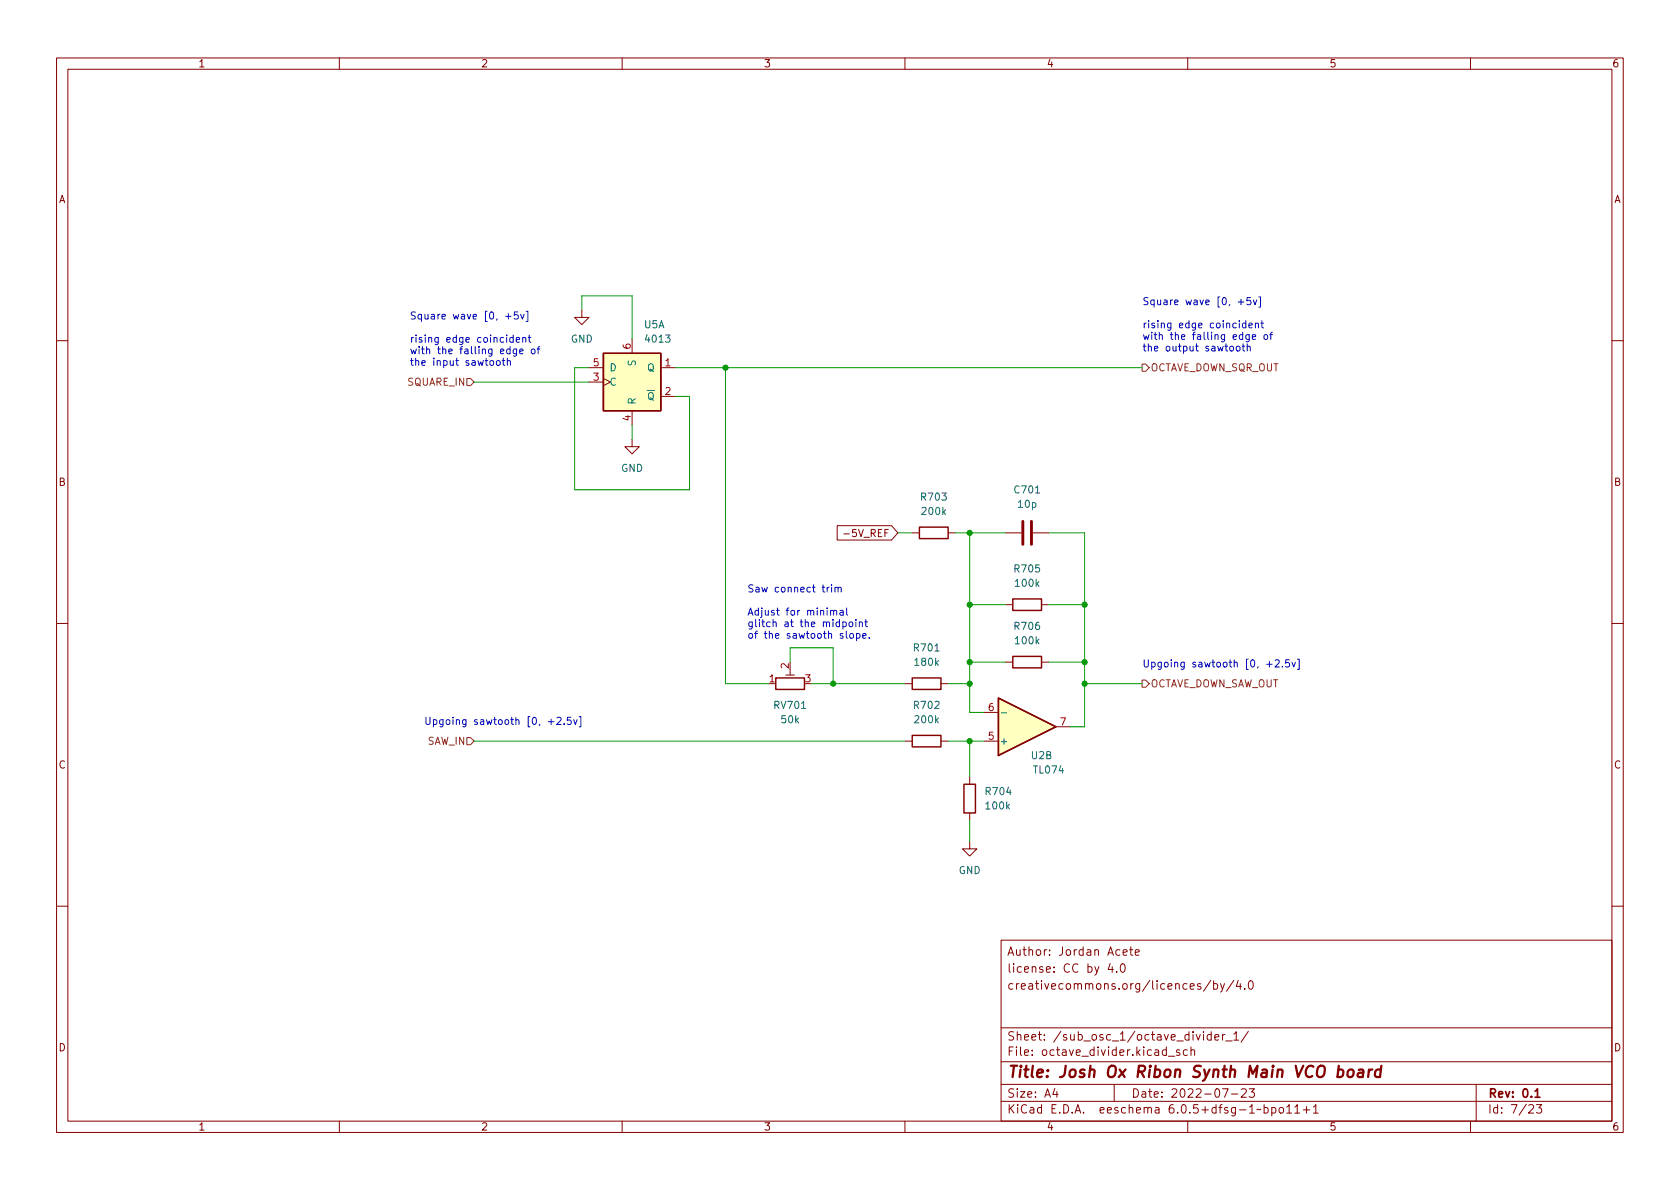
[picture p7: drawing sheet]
(kicad_sch (version 20211123) (generator eeschema)

 (paper "A4")

 (title_block
  (title "Josh Ox Ribon Synth Main VCO board")
  (date "2022-07-23")
  (rev "0.1")
  (comment 2 "creativecommons.org/licences/by/4.0")
  (comment 3 "license: CC by 4.0")
  (comment 4 "Author: Jordan Acete"))

 (lib_symbols
  (symbol "4xxx:4013" (pin_names (offset 1.016)) (in_bom yes) (on_board yes)
   (property "Reference" "U" (id 0) (at -7.62 8.89 0) (effects (font (size 1.27 1.27))))
   (property "Value" "4013" (id 1) (at -7.62 -8.89 0) (effects (font (size 1.27 1.27))))
   (property "Footprint" "" (id 2) (at 0 0 0) (effects (font (size 1.27 1.27)) hide))
   (property "Datasheet" "http://www.onsemi.com/pub/Collateral/MC14013B-D.PDF" (id 3) (at 0 0 0) (effects (font (size 1.27 1.27)) hide))
   (property "ki_locked" "" (id 4) (at 0 0 0) (effects (font (size 1.27 1.27))))
   (symbol "4013_1_1"
    (rectangle (start -5.08 5.08) (end 5.08 -5.08) (stroke (width 0.254) (type default) (color 0 0 0 0)) (fill (type background)))
    (pin output line (at 7.62 2.54 180) (length 2.54) (name "Q" (effects (font (size 1.27 1.27)))) (number "1" (effects (font (size 1.27 1.27)))))
    (pin output line (at 7.62 -2.54 180) (length 2.54) (name "~{Q}" (effects (font (size 1.27 1.27)))) (number "2" (effects (font (size 1.27 1.27)))))
    (pin input clock (at -7.62 0 0) (length 2.54) (name "C" (effects (font (size 1.27 1.27)))) (number "3" (effects (font (size 1.27 1.27)))))
    (pin input line (at 0 -7.62 90) (length 2.54) (name "R" (effects (font (size 1.27 1.27)))) (number "4" (effects (font (size 1.27 1.27)))))
    (pin input line (at -7.62 2.54 0) (length 2.54) (name "D" (effects (font (size 1.27 1.27)))) (number "5" (effects (font (size 1.27 1.27)))))
    (pin input line (at 0 7.62 270) (length 2.54) (name "S" (effects (font (size 1.27 1.27)))) (number "6" (effects (font (size 1.27 1.27))))))
   (symbol "4013_2_1"
    (rectangle (start -5.08 5.08) (end 5.08 -5.08) (stroke (width 0.254) (type default) (color 0 0 0 0)) (fill (type background)))
    (pin input line (at 0 -7.62 90) (length 2.54) (name "R" (effects (font (size 1.27 1.27)))) (number "10" (effects (font (size 1.27 1.27)))))
    (pin input clock (at -7.62 0 0) (length 2.54) (name "C" (effects (font (size 1.27 1.27)))) (number "11" (effects (font (size 1.27 1.27)))))
    (pin output line (at 7.62 -2.54 180) (length 2.54) (name "~{Q}" (effects (font (size 1.27 1.27)))) (number "12" (effects (font (size 1.27 1.27)))))
    (pin output line (at 7.62 2.54 180) (length 2.54) (name "Q" (effects (font (size 1.27 1.27)))) (number "13" (effects (font (size 1.27 1.27)))))
    (pin input line (at 0 7.62 270) (length 2.54) (name "S" (effects (font (size 1.27 1.27)))) (number "8" (effects (font (size 1.27 1.27)))))
    (pin input line (at -7.62 2.54 0) (length 2.54) (name "D" (effects (font (size 1.27 1.27)))) (number "9" (effects (font (size 1.27 1.27))))))
   (symbol "4013_3_0"
    (pin power_in line (at 0 10.16 270) (length 2.54) (name "VDD" (effects (font (size 1.27 1.27)))) (number "14" (effects (font (size 1.27 1.27)))))
    (pin power_in line (at 0 -10.16 90) (length 2.54) (name "VSS" (effects (font (size 1.27 1.27)))) (number "7" (effects (font (size 1.27 1.27))))))
   (symbol "4013_3_1"
    (rectangle (start -5.08 7.62) (end 5.08 -7.62) (stroke (width 0.254) (type default) (color 0 0 0 0)) (fill (type background)))))
  (symbol "Amplifier_Operational:TL074" (pin_names (offset 0.127)) (in_bom yes) (on_board yes)
   (property "Reference" "U" (id 0) (at 0 5.08 0) (effects (font (size 1.27 1.27)) (justify left)))
   (property "Value" "TL074" (id 1) (at 0 -5.08 0) (effects (font (size 1.27 1.27)) (justify left)))
   (property "Footprint" "" (id 2) (at -1.27 2.54 0) (effects (font (size 1.27 1.27)) hide))
   (property "Datasheet" "http://www.ti.com/lit/ds/symlink/tl071.pdf" (id 3) (at 1.27 5.08 0) (effects (font (size 1.27 1.27)) hide))
   (property "ki_locked" "" (id 4) (at 0 0 0) (effects (font (size 1.27 1.27))))
   (symbol "TL074_1_1"
    (polyline (pts (xy -5.08 5.08) (xy 5.08 0) (xy -5.08 -5.08) (xy -5.08 5.08)) (stroke (width 0.254) (type default) (color 0 0 0 0)) (fill (type background)))
    (pin output line (at 7.62 0 180) (length 2.54) (name "~" (effects (font (size 1.27 1.27)))) (number "1" (effects (font (size 1.27 1.27)))))
    (pin input line (at -7.62 -2.54 0) (length 2.54) (name "-" (effects (font (size 1.27 1.27)))) (number "2" (effects (font (size 1.27 1.27)))))
    (pin input line (at -7.62 2.54 0) (length 2.54) (name "+" (effects (font (size 1.27 1.27)))) (number "3" (effects (font (size 1.27 1.27))))))
   (symbol "TL074_2_1"
    (polyline (pts (xy -5.08 5.08) (xy 5.08 0) (xy -5.08 -5.08) (xy -5.08 5.08)) (stroke (width 0.254) (type default) (color 0 0 0 0)) (fill (type background)))
    (pin input line (at -7.62 2.54 0) (length 2.54) (name "+" (effects (font (size 1.27 1.27)))) (number "5" (effects (font (size 1.27 1.27)))))
    (pin input line (at -7.62 -2.54 0) (length 2.54) (name "-" (effects (font (size 1.27 1.27)))) (number "6" (effects (font (size 1.27 1.27)))))
    (pin output line (at 7.62 0 180) (length 2.54) (name "~" (effects (font (size 1.27 1.27)))) (number "7" (effects (font (size 1.27 1.27))))))
   (symbol "TL074_3_1"
    (polyline (pts (xy -5.08 5.08) (xy 5.08 0) (xy -5.08 -5.08) (xy -5.08 5.08)) (stroke (width 0.254) (type default) (color 0 0 0 0)) (fill (type background)))
    (pin input line (at -7.62 2.54 0) (length 2.54) (name "+" (effects (font (size 1.27 1.27)))) (number "10" (effects (font (size 1.27 1.27)))))
    (pin output line (at 7.62 0 180) (length 2.54) (name "~" (effects (font (size 1.27 1.27)))) (number "8" (effects (font (size 1.27 1.27)))))
    (pin input line (at -7.62 -2.54 0) (length 2.54) (name "-" (effects (font (size 1.27 1.27)))) (number "9" (effects (font (size 1.27 1.27))))))
   (symbol "TL074_4_1"
    (polyline (pts (xy -5.08 5.08) (xy 5.08 0) (xy -5.08 -5.08) (xy -5.08 5.08)) (stroke (width 0.254) (type default) (color 0 0 0 0)) (fill (type background)))
    (pin input line (at -7.62 2.54 0) (length 2.54) (name "+" (effects (font (size 1.27 1.27)))) (number "12" (effects (font (size 1.27 1.27)))))
    (pin input line (at -7.62 -2.54 0) (length 2.54) (name "-" (effects (font (size 1.27 1.27)))) (number "13" (effects (font (size 1.27 1.27)))))
    (pin output line (at 7.62 0 180) (length 2.54) (name "~" (effects (font (size 1.27 1.27)))) (number "14" (effects (font (size 1.27 1.27))))))
   (symbol "TL074_5_1"
    (pin power_in line (at -2.54 -7.62 90) (length 3.81) (name "V-" (effects (font (size 1.27 1.27)))) (number "11" (effects (font (size 1.27 1.27)))))
    (pin power_in line (at -2.54 7.62 270) (length 3.81) (name "V+" (effects (font (size 1.27 1.27)))) (number "4" (effects (font (size 1.27 1.27)))))))
  (symbol "Device:C" (pin_numbers hide) (pin_names (offset 0.254)) (in_bom yes) (on_board yes)
   (property "Reference" "C" (id 0) (at 0.635 2.54 0) (effects (font (size 1.27 1.27)) (justify left)))
   (property "Value" "C" (id 1) (at 0.635 -2.54 0) (effects (font (size 1.27 1.27)) (justify left)))
   (property "Footprint" "" (id 2) (at 0.9652 -3.81 0) (effects (font (size 1.27 1.27)) hide))
   (property "Datasheet" "~" (id 3) (at 0 0 0) (effects (font (size 1.27 1.27)) hide))
   (symbol "C_0_1"
    (polyline (pts (xy -2.032 -0.762) (xy 2.032 -0.762)) (stroke (width 0.508) (type default) (color 0 0 0 0)) (fill (type none)))
    (polyline (pts (xy -2.032 0.762) (xy 2.032 0.762)) (stroke (width 0.508) (type default) (color 0 0 0 0)) (fill (type none))))
   (symbol "C_1_1"
    (pin passive line (at 0 3.81 270) (length 2.794) (name "~" (effects (font (size 1.27 1.27)))) (number "1" (effects (font (size 1.27 1.27)))))
    (pin passive line (at 0 -3.81 90) (length 2.794) (name "~" (effects (font (size 1.27 1.27)))) (number "2" (effects (font (size 1.27 1.27)))))))
  (symbol "Device:R" (pin_numbers hide) (pin_names (offset 0)) (in_bom yes) (on_board yes)
   (property "Reference" "R" (id 0) (at 2.032 0 90) (effects (font (size 1.27 1.27))))
   (property "Value" "R" (id 1) (at 0 0 90) (effects (font (size 1.27 1.27))))
   (property "Footprint" "" (id 2) (at -1.778 0 90) (effects (font (size 1.27 1.27)) hide))
   (property "Datasheet" "~" (id 3) (at 0 0 0) (effects (font (size 1.27 1.27)) hide))
   (symbol "R_0_1"
    (rectangle (start -1.016 -2.54) (end 1.016 2.54) (stroke (width 0.254) (type default) (color 0 0 0 0)) (fill (type none))))
   (symbol "R_1_1"
    (pin passive line (at 0 3.81 270) (length 1.27) (name "~" (effects (font (size 1.27 1.27)))) (number "1" (effects (font (size 1.27 1.27)))))
    (pin passive line (at 0 -3.81 90) (length 1.27) (name "~" (effects (font (size 1.27 1.27)))) (number "2" (effects (font (size 1.27 1.27)))))))
  (symbol "Device:R_Potentiometer_Trim" (pin_names (offset 1.016) hide) (in_bom yes) (on_board yes)
   (property "Reference" "RV" (id 0) (at -4.445 0 90) (effects (font (size 1.27 1.27))))
   (property "Value" "R_Potentiometer_Trim" (id 1) (at -2.54 0 90) (effects (font (size 1.27 1.27))))
   (property "Footprint" "" (id 2) (at 0 0 0) (effects (font (size 1.27 1.27)) hide))
   (property "Datasheet" "~" (id 3) (at 0 0 0) (effects (font (size 1.27 1.27)) hide))
   (symbol "R_Potentiometer_Trim_0_1"
    (polyline (pts (xy 1.524 0.762) (xy 1.524 -0.762)) (stroke (width 0) (type default) (color 0 0 0 0)) (fill (type none)))
    (polyline (pts (xy 2.54 0) (xy 1.524 0)) (stroke (width 0) (type default) (color 0 0 0 0)) (fill (type none)))
    (rectangle (start 1.016 2.54) (end -1.016 -2.54) (stroke (width 0.254) (type default) (color 0 0 0 0)) (fill (type none))))
   (symbol "R_Potentiometer_Trim_1_1"
    (pin passive line (at 0 3.81 270) (length 1.27) (name "1" (effects (font (size 1.27 1.27)))) (number "1" (effects (font (size 1.27 1.27)))))
    (pin passive line (at 3.81 0 180) (length 1.27) (name "2" (effects (font (size 1.27 1.27)))) (number "2" (effects (font (size 1.27 1.27)))))
    (pin passive line (at 0 -3.81 90) (length 1.27) (name "3" (effects (font (size 1.27 1.27)))) (number "3" (effects (font (size 1.27 1.27)))))))
  (symbol "power:GND" (power) (pin_names (offset 0)) (in_bom yes) (on_board yes)
   (property "Reference" "#PWR" (id 0) (at 0 -6.35 0) (effects (font (size 1.27 1.27)) hide))
   (property "Value" "GND" (id 1) (at 0 -3.81 0) (effects (font (size 1.27 1.27))))
   (property "Footprint" "" (id 2) (at 0 0 0) (effects (font (size 1.27 1.27)) hide))
   (property "Datasheet" "" (id 3) (at 0 0 0) (effects (font (size 1.27 1.27)) hide))
   (symbol "GND_0_1"
    (polyline (pts (xy 0 0) (xy 0 -1.27) (xy 1.27 -1.27) (xy 0 -2.54) (xy -1.27 -1.27) (xy 0 -1.27)) (stroke (width 0) (type default) (color 0 0 0 0)) (fill (type none))))
   (symbol "GND_1_1"
    (pin power_in line (at 0 0 270) (length 0) hide (name "GND" (effects (font (size 1.27 1.27)))) (number "1" (effects (font (size 1.27 1.27))))))))

 (junction (at 128.27 64.77) (diameter 0) (color 0 0 0 0))
 (junction (at 191.77 120.65) (diameter 0) (color 0 0 0 0))
 (junction (at 171.45 130.81) (diameter 0) (color 0 0 0 0))
 (junction (at 191.77 116.84) (diameter 0) (color 0 0 0 0))
 (junction (at 171.45 93.98) (diameter 0) (color 0 0 0 0))
 (junction (at 171.45 120.65) (diameter 0) (color 0 0 0 0))
 (junction (at 171.45 116.84) (diameter 0) (color 0 0 0 0))
 (junction (at 147.32 120.65) (diameter 0) (color 0 0 0 0))
 (junction (at 171.45 106.68) (diameter 0) (color 0 0 0 0))
 (junction (at 191.77 106.68) (diameter 0) (color 0 0 0 0))

 (wire (pts (xy 119.38 64.77) (xy 128.27 64.77)) (stroke (width 0) (type default) (color 0 0 0 0)))
 (wire (pts (xy 111.76 74.93) (xy 111.76 77.47)) (stroke (width 0) (type default) (color 0 0 0 0)))
 (wire (pts (xy 191.77 120.65) (xy 201.93 120.65)) (stroke (width 0) (type default) (color 0 0 0 0)))
 (wire (pts (xy 128.27 64.77) (xy 201.93 64.77)) (stroke (width 0) (type default) (color 0 0 0 0)))
 (wire (pts (xy 147.32 120.65) (xy 160.02 120.65)) (stroke (width 0) (type default) (color 0 0 0 0)))
 (wire (pts (xy 102.87 52.07) (xy 102.87 54.61)) (stroke (width 0) (type default) (color 0 0 0 0)))
 (wire (pts (xy 191.77 120.65) (xy 191.77 128.27)) (stroke (width 0) (type default) (color 0 0 0 0)))
 (wire (pts (xy 168.91 93.98) (xy 171.45 93.98)) (stroke (width 0) (type default) (color 0 0 0 0)))
 (wire (pts (xy 102.87 52.07) (xy 111.76 52.07)) (stroke (width 0) (type default) (color 0 0 0 0)))
 (wire (pts (xy 135.89 120.65) (xy 128.27 120.65)) (stroke (width 0) (type default) (color 0 0 0 0)))
 (wire (pts (xy 161.29 93.98) (xy 158.75 93.98)) (stroke (width 0) (type default) (color 0 0 0 0)))
 (wire (pts (xy 119.38 69.85) (xy 121.92 69.85)) (stroke (width 0) (type default) (color 0 0 0 0)))
 (wire (pts (xy 189.23 128.27) (xy 191.77 128.27)) (stroke (width 0) (type default) (color 0 0 0 0)))
 (wire (pts (xy 177.8 93.98) (xy 171.45 93.98)) (stroke (width 0) (type default) (color 0 0 0 0)))
 (wire (pts (xy 121.92 86.36) (xy 121.92 69.85)) (stroke (width 0) (type default) (color 0 0 0 0)))
 (wire (pts (xy 171.45 93.98) (xy 171.45 106.68)) (stroke (width 0) (type default) (color 0 0 0 0)))
 (wire (pts (xy 171.45 144.78) (xy 171.45 148.59)) (stroke (width 0) (type default) (color 0 0 0 0)))
 (wire (pts (xy 171.45 106.68) (xy 177.8 106.68)) (stroke (width 0) (type default) (color 0 0 0 0)))
 (wire (pts (xy 128.27 64.77) (xy 128.27 120.65)) (stroke (width 0) (type default) (color 0 0 0 0)))
 (wire (pts (xy 171.45 120.65) (xy 171.45 116.84)) (stroke (width 0) (type default) (color 0 0 0 0)))
 (wire (pts (xy 147.32 114.3) (xy 147.32 120.65)) (stroke (width 0) (type default) (color 0 0 0 0)))
 (wire (pts (xy 173.99 125.73) (xy 171.45 125.73)) (stroke (width 0) (type default) (color 0 0 0 0)))
 (wire (pts (xy 171.45 130.81) (xy 173.99 130.81)) (stroke (width 0) (type default) (color 0 0 0 0)))
 (wire (pts (xy 167.64 120.65) (xy 171.45 120.65)) (stroke (width 0) (type default) (color 0 0 0 0)))
 (wire (pts (xy 191.77 93.98) (xy 191.77 106.68)) (stroke (width 0) (type default) (color 0 0 0 0)))
 (wire (pts (xy 139.7 114.3) (xy 147.32 114.3)) (stroke (width 0) (type default) (color 0 0 0 0)))
 (wire (pts (xy 167.64 130.81) (xy 171.45 130.81)) (stroke (width 0) (type default) (color 0 0 0 0)))
 (wire (pts (xy 83.82 67.31) (xy 104.14 67.31)) (stroke (width 0) (type default) (color 0 0 0 0)))
 (wire (pts (xy 185.42 106.68) (xy 191.77 106.68)) (stroke (width 0) (type default) (color 0 0 0 0)))
 (wire (pts (xy 83.82 130.81) (xy 160.02 130.81)) (stroke (width 0) (type default) (color 0 0 0 0)))
 (wire (pts (xy 101.6 64.77) (xy 101.6 86.36)) (stroke (width 0) (type default) (color 0 0 0 0)))
 (wire (pts (xy 104.14 64.77) (xy 101.6 64.77)) (stroke (width 0) (type default) (color 0 0 0 0)))
 (wire (pts (xy 171.45 106.68) (xy 171.45 116.84)) (stroke (width 0) (type default) (color 0 0 0 0)))
 (wire (pts (xy 191.77 116.84) (xy 191.77 120.65)) (stroke (width 0) (type default) (color 0 0 0 0)))
 (wire (pts (xy 171.45 130.81) (xy 171.45 137.16)) (stroke (width 0) (type default) (color 0 0 0 0)))
 (wire (pts (xy 143.51 120.65) (xy 147.32 120.65)) (stroke (width 0) (type default) (color 0 0 0 0)))
 (wire (pts (xy 171.45 116.84) (xy 177.8 116.84)) (stroke (width 0) (type default) (color 0 0 0 0)))
 (wire (pts (xy 191.77 106.68) (xy 191.77 116.84)) (stroke (width 0) (type default) (color 0 0 0 0)))
 (wire (pts (xy 139.7 116.84) (xy 139.7 114.3)) (stroke (width 0) (type default) (color 0 0 0 0)))
 (wire (pts (xy 101.6 86.36) (xy 121.92 86.36)) (stroke (width 0) (type default) (color 0 0 0 0)))
 (wire (pts (xy 185.42 93.98) (xy 191.77 93.98)) (stroke (width 0) (type default) (color 0 0 0 0)))
 (wire (pts (xy 111.76 52.07) (xy 111.76 59.69)) (stroke (width 0) (type default) (color 0 0 0 0)))
 (wire (pts (xy 171.45 125.73) (xy 171.45 120.65)) (stroke (width 0) (type default) (color 0 0 0 0)))
 (wire (pts (xy 185.42 116.84) (xy 191.77 116.84)) (stroke (width 0) (type default) (color 0 0 0 0)))

 (text "Square wave [0, +5v]\n\nrising edge coincident \nwith the falling edge of \nthe output sawtooth" (at 201.93 62.23 0) (effects (font (size 1.27 1.27)) (justify left bottom)))
 (text "Square wave [0, +5v]\n\nrising edge coincident \nwith the falling edge of \nthe input sawtooth" (at 72.39 64.77 0) (effects (font (size 1.27 1.27)) (justify left bottom)))
 (text "Saw connect trim\n\nAdjust for minimal \nglitch at the midpoint\nof the sawtooth slope." (at 132.08 113.03 0) (effects (font (size 1.27 1.27)) (justify left bottom)))
 (text "Upgoing sawtooth [0, +2.5v]" (at 201.93 118.11 0) (effects (font (size 1.27 1.27)) (justify left bottom)))
 (text "Upgoing sawtooth [0, +2.5v]" (at 74.93 128.27 0) (effects (font (size 1.27 1.27)) (justify left bottom)))

 (global_label "-5V_REF" (shape input) (at 158.75 93.98 180) (fields_autoplaced) (effects (font (size 1.27 1.27)) (justify right))
  (property "Intersheet References" "${INTERSHEET_REFS}" (id 0) (at 147.9912 93.9006 0) (effects (font (size 1.27 1.27)) (justify right) hide)))

 (hierarchical_label "SAW_IN" (shape input) (at 83.82 130.81 180) (effects (font (size 1.27 1.27)) (justify right)))
 (hierarchical_label "OCTAVE_DOWN_SAW_OUT" (shape output) (at 201.93 120.65 0) (effects (font (size 1.27 1.27)) (justify left)))
 (hierarchical_label "OCTAVE_DOWN_SQR_OUT" (shape output) (at 201.93 64.77 0) (effects (font (size 1.27 1.27)) (justify left)))
 (hierarchical_label "SQUARE_IN" (shape input) (at 83.82 67.31 180) (effects (font (size 1.27 1.27)) (justify right)))

 (symbol (lib_id "Device:R") (at 165.1 93.98 90) (unit 1) (in_bom yes) (on_board yes) (fields_autoplaced)
  (property "Reference" "R703" (id 0) (at 165.1 87.63 90))
  (property "Value" "200k" (id 1) (at 165.1 90.17 90))
  (property "Footprint" "Resistor_SMD:R_0805_2012Metric" (id 2) (at 165.1 95.758 90) (effects (font (size 1.27 1.27)) hide))
  (property "Datasheet" "~" (id 3) (at 165.1 93.98 0) (effects (font (size 1.27 1.27)) hide)) (pin "1") (pin "2"))

 (symbol (lib_id "power:GND") (at 102.87 54.61 0) (unit 1) (in_bom yes) (on_board yes) (fields_autoplaced)
  (property "Reference" "#PWR0701" (id 0) (at 102.87 60.96 0) (effects (font (size 1.27 1.27)) hide))
  (property "Value" "GND" (id 1) (at 102.87 59.69 0))
  (property "Footprint" "" (id 2) (at 102.87 54.61 0) (effects (font (size 1.27 1.27)) hide))
  (property "Datasheet" "" (id 3) (at 102.87 54.61 0) (effects (font (size 1.27 1.27)) hide)) (pin "1"))

 (symbol (lib_id "power:GND") (at 111.76 77.47 0) (unit 1) (in_bom yes) (on_board yes) (fields_autoplaced)
  (property "Reference" "#PWR0702" (id 0) (at 111.76 83.82 0) (effects (font (size 1.27 1.27)) hide))
  (property "Value" "GND" (id 1) (at 111.76 82.55 0))
  (property "Footprint" "" (id 2) (at 111.76 77.47 0) (effects (font (size 1.27 1.27)) hide))
  (property "Datasheet" "" (id 3) (at 111.76 77.47 0) (effects (font (size 1.27 1.27)) hide)) (pin "1"))

 (symbol (lib_id "Device:R") (at 163.83 120.65 90) (unit 1) (in_bom yes) (on_board yes) (fields_autoplaced)
  (property "Reference" "R701" (id 0) (at 163.83 114.3 90))
  (property "Value" "180k" (id 1) (at 163.83 116.84 90))
  (property "Footprint" "Resistor_SMD:R_0805_2012Metric" (id 2) (at 163.83 122.428 90) (effects (font (size 1.27 1.27)) hide))
  (property "Datasheet" "~" (id 3) (at 163.83 120.65 0) (effects (font (size 1.27 1.27)) hide)) (pin "1") (pin "2"))

 (symbol (lib_id "Device:R") (at 181.61 106.68 90) (unit 1) (in_bom yes) (on_board yes)
  (property "Reference" "R705" (id 0) (at 181.61 100.33 90))
  (property "Value" "100k" (id 1) (at 181.61 102.87 90))
  (property "Footprint" "Resistor_SMD:R_0805_2012Metric" (id 2) (at 181.61 108.458 90) (effects (font (size 1.27 1.27)) hide))
  (property "Datasheet" "~" (id 3) (at 181.61 106.68 0) (effects (font (size 1.27 1.27)) hide)) (pin "1") (pin "2"))

 (symbol (lib_id "Device:C") (at 181.61 93.98 90) (unit 1) (in_bom yes) (on_board yes) (fields_autoplaced)
  (property "Reference" "C701" (id 0) (at 181.61 86.36 90))
  (property "Value" "10p" (id 1) (at 181.61 88.9 90))
  (property "Footprint" "Capacitor_SMD:C_0805_2012Metric" (id 2) (at 185.42 93.0148 0) (effects (font (size 1.27 1.27)) hide))
  (property "Datasheet" "~" (id 3) (at 181.61 93.98 0) (effects (font (size 1.27 1.27)) hide)) (pin "1") (pin "2"))

 (symbol (lib_id "Device:R") (at 171.45 140.97 0) (unit 1) (in_bom yes) (on_board yes) (fields_autoplaced)
  (property "Reference" "R704" (id 0) (at 173.99 139.6999 0) (effects (font (size 1.27 1.27)) (justify left)))
  (property "Value" "100k" (id 1) (at 173.99 142.2399 0) (effects (font (size 1.27 1.27)) (justify left)))
  (property "Footprint" "Resistor_SMD:R_0805_2012Metric" (id 2) (at 169.672 140.97 90) (effects (font (size 1.27 1.27)) hide))
  (property "Datasheet" "~" (id 3) (at 171.45 140.97 0) (effects (font (size 1.27 1.27)) hide)) (pin "1") (pin "2"))

 (symbol (lib_id "4xxx:4013") (at 111.76 67.31 0) (unit 1) (in_bom yes) (on_board yes)
  (property "Reference" "U5" (id 0) (at 113.7794 57.15 0) (effects (font (size 1.27 1.27)) (justify left)))
  (property "Value" "4013" (id 1) (at 113.7794 59.69 0) (effects (font (size 1.27 1.27)) (justify left)))
  (property "Footprint" "Package_SO:SOIC-14_3.9x8.7mm_P1.27mm" (id 2) (at 111.76 67.31 0) (effects (font (size 1.27 1.27)) hide))
  (property "Datasheet" "http://www.onsemi.com/pub/Collateral/MC14013B-D.PDF" (id 3) (at 111.76 67.31 0) (effects (font (size 1.27 1.27)) hide)) (pin "1") (pin "2") (pin "3") (pin "4") (pin "5") (pin "6") (pin "10") (pin "11") (pin "12") (pin "13") (pin "8") (pin "9") (pin "14") (pin "7"))

 (symbol (lib_id "power:GND") (at 171.45 148.59 0) (unit 1) (in_bom yes) (on_board yes) (fields_autoplaced)
  (property "Reference" "#PWR0704" (id 0) (at 171.45 154.94 0) (effects (font (size 1.27 1.27)) hide))
  (property "Value" "GND" (id 1) (at 171.45 153.67 0))
  (property "Footprint" "" (id 2) (at 171.45 148.59 0) (effects (font (size 1.27 1.27)) hide))
  (property "Datasheet" "" (id 3) (at 171.45 148.59 0) (effects (font (size 1.27 1.27)) hide)) (pin "1"))

 (symbol (lib_id "Amplifier_Operational:TL074") (at 181.61 128.27 0) (mirror x) (unit 2) (in_bom yes) (on_board yes)
  (property "Reference" "U2" (id 0) (at 184.15 133.35 0))
  (property "Value" "TL074" (id 1) (at 185.42 135.89 0))
  (property "Footprint" "Package_SO:SOIC-14_3.9x8.7mm_P1.27mm" (id 2) (at 180.34 130.81 0) (effects (font (size 1.27 1.27)) hide))
  (property "Datasheet" "http://www.ti.com/lit/ds/symlink/tl071.pdf" (id 3) (at 182.88 133.35 0) (effects (font (size 1.27 1.27)) hide)) (pin "1") (pin "2") (pin "3") (pin "5") (pin "6") (pin "7") (pin "10") (pin "8") (pin "9") (pin "12") (pin "13") (pin "14") (pin "11") (pin "4"))

 (symbol (lib_id "Device:R_Potentiometer_Trim") (at 139.7 120.65 90) (unit 1) (in_bom yes) (on_board yes) (fields_autoplaced)
  (property "Reference" "RV701" (id 0) (at 139.7 124.46 90))
  (property "Value" "50k" (id 1) (at 139.7 127 90))
  (property "Footprint" "Potentiometer_THT:Potentiometer_Bourns_3296W_Vertical" (id 2) (at 139.7 120.65 0) (effects (font (size 1.27 1.27)) hide))
  (property "Datasheet" "~" (id 3) (at 139.7 120.65 0) (effects (font (size 1.27 1.27)) hide)) (pin "1") (pin "2") (pin "3"))

 (symbol (lib_id "Device:R") (at 181.61 116.84 90) (unit 1) (in_bom yes) (on_board yes)
  (property "Reference" "R706" (id 0) (at 181.61 110.49 90))
  (property "Value" "100k" (id 1) (at 181.61 113.03 90))
  (property "Footprint" "Resistor_SMD:R_0805_2012Metric" (id 2) (at 181.61 118.618 90) (effects (font (size 1.27 1.27)) hide))
  (property "Datasheet" "~" (id 3) (at 181.61 116.84 0) (effects (font (size 1.27 1.27)) hide)) (pin "1") (pin "2"))

 (symbol (lib_id "Device:R") (at 163.83 130.81 90) (unit 1) (in_bom yes) (on_board yes) (fields_autoplaced)
  (property "Reference" "R702" (id 0) (at 163.83 124.46 90))
  (property "Value" "200k" (id 1) (at 163.83 127 90))
  (property "Footprint" "Resistor_SMD:R_0805_2012Metric" (id 2) (at 163.83 132.588 90) (effects (font (size 1.27 1.27)) hide))
  (property "Datasheet" "~" (id 3) (at 163.83 130.81 0) (effects (font (size 1.27 1.27)) hide)) (pin "1") (pin "2")))
